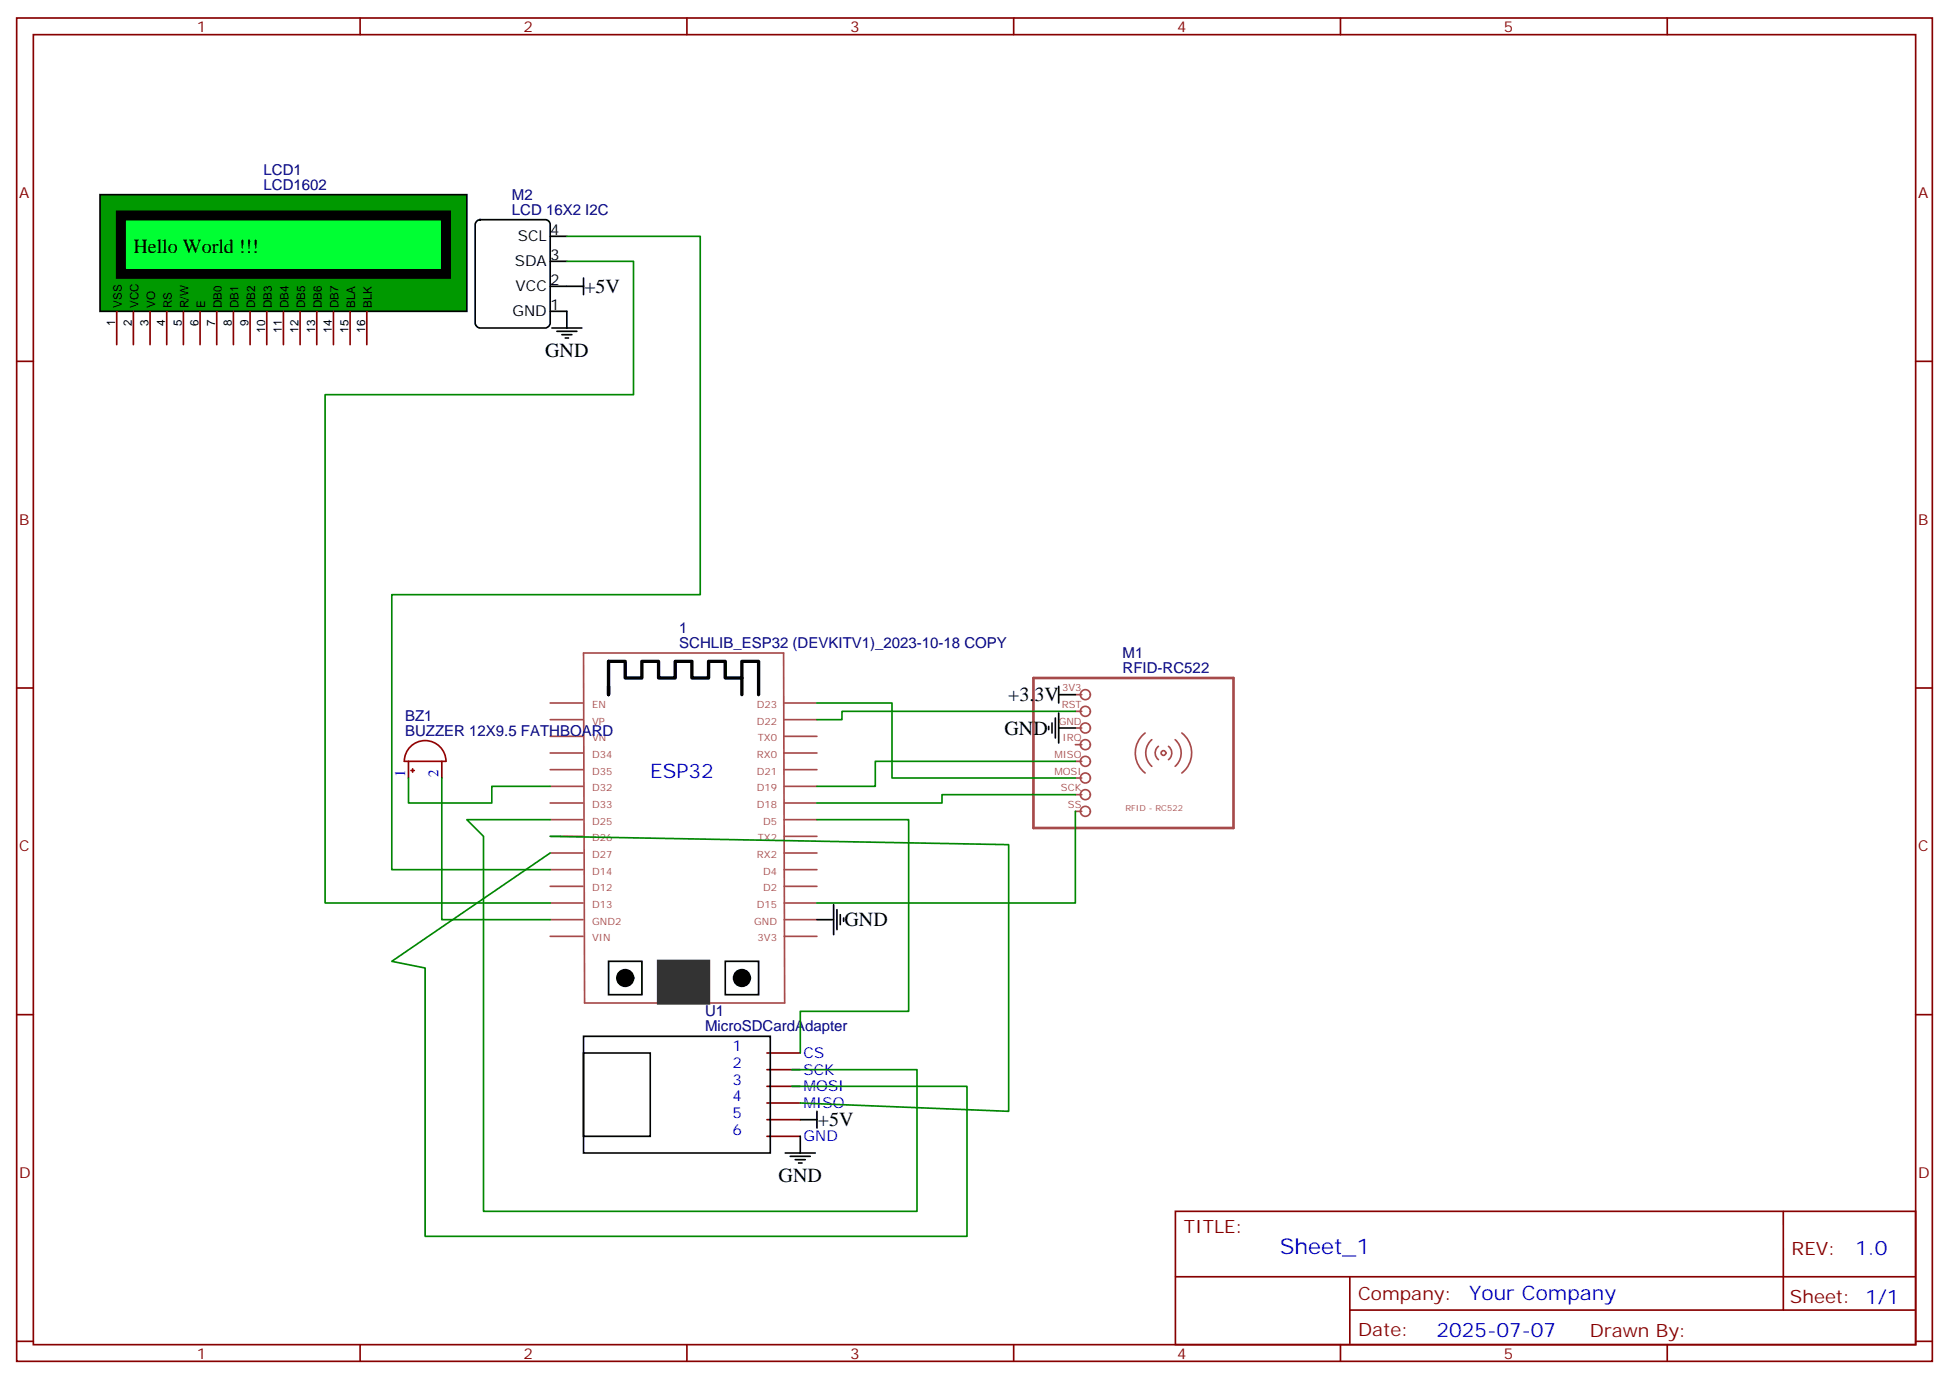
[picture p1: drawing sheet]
<svg xmlns="http://www.w3.org/2000/svg" width="412mm" height="292mm" viewBox="0 0 412 292" stroke-linecap="round" stroke-linejoin="round" font-family="sans-serif">
<g fill="none" stroke="#870000" stroke-width=".35">
<path d="M3.5 3.8h405.4v284.3h-405.4zM7.1 7.3h398.2v277.3h-398.2zM76.2 3.8v3.5M145.3 3.8v3.5M214.5 3.8v3.5M283.6 3.8v3.5M352.8 3.8v3.5M3.5 76.5h3.6M405.3 76.5h3.6M3.5 145.6h3.6M405.3 145.6h3.6M86.4 161.1v3.6"/>
<path d="M93.5 161.1v3.6M3.5 214.8h3.6M405.3 214.8h3.6M162.3 222.9h7M162.3 226.4h7M162.3 229.9h7M162.3 233.5h7M162.3 237h7M162.3 240.5h7M248.7 256.4h156.6v28.2h-156.6zM377.3 256.4v20.9M248.7 270.2h156.5"/>
<path d="M285.6 277.3h119.6M285.6 270.2v14.2M3.5 283.9h3.6M76.2 284.6v3.5M145.3 284.6v3.5M214.5 284.6v3.5M283.6 284.6v3.5M352.8 284.6v3.5M405.3 283.9h3.6"/>
</g>
<g fill="none" stroke="#a64a4a" stroke-width=".35">
<path d="M123.5 138.2h42.3l.2 74.1h-42.3zM116.4 159.4h7M116.4 155.9h7M116.4 152.3h7M116.4 148.8h7M165.9 159.4h7M165.9 155.9h7M165.9 152.3h7M165.9 148.8h7M227.5 147h1.4M227.5 150.6h1.4M227.5 154.1h1.4"/>
<path d="M227.5 157.6h1.4M242.3 155.2a5.3 5.3 0 0 0 0 8.4M243.7 156.6a3.7 3.7 0 0 0 0 5.6M245.1 158a1.76 1.76 0 0 0 0 2.8M247.2 158a1.76 1.76 0 0 1 0 2.8M248.7 156.6a3.7 3.7 0 0 1 0 5.6M250.1 155.2a5.3 5.3 0 0 1 0 8.4M116.4 177h7M116.4 173.5h7M116.4 170h7M116.4 166.4h7M116.4 162.9h7"/>
<path d="M165.9 177h7M165.9 173.5h7M165.9 170h7M165.9 166.4h7M165.9 162.9h7M227.5 161.1h1.4M227.5 164.7h1.4M227.5 168.2h1.4M227.5 171.7h1.4M116.4 198.2h7M116.4 194.7h7M116.4 191.1h7"/>
<path d="M116.4 187.6h7M116.4 184.1h7M116.4 180.6h7M165.9 198.2h7M165.9 194.7h7M165.9 191.1h7M165.9 187.6h7M165.9 184.1h7M165.9 180.6h7"/>
<circle cx="229.7" cy="157.6" r="1.06"/>
<circle cx="229.7" cy="147" r="1.06"/>
<circle cx="229.7" cy="154.1" r="1.06"/>
<circle cx="229.7" cy="150.6" r="1.06"/>
<circle cx="246.2" cy="159.4" r=".5"/>
<circle cx="229.7" cy="171.7" r="1.06"/>
<circle cx="229.7" cy="168.2" r="1.06"/>
<circle cx="229.7" cy="161.1" r="1.06"/>
<circle cx="229.7" cy="164.7" r="1.06"/>
</g>
<path d="M139.3 203.5h10.6v8.8h-10.6z" fill="#333" stroke="#333" stroke-width=".71"/>
<path d="M123.5 219.4h39.5v24.7h-39.5zM128.8 203.5h7v7h-7zM153.5 203.5h7v7h-7zM123.5 222.9h14.1v17.6h-14.1z" fill="none" stroke="#000" stroke-width=".35"/>
<g fill="#000" stroke="#000" stroke-width=".35">
<circle cx="132.3" cy="207" r="1.76"/>
<circle cx="157" cy="207" r="1.76"/>
</g>
<path d="M128.8 145.3v1.7v-7h3.5v3.5h3.5v-3.5h3.5v3.5h3.6v-3.5h3.5v3.5h3.5v-3.5h3.6v3.5h3.5v-3.5h3.5v7M157 143.5v3.5" fill="none" stroke="#000" stroke-width=".71"/>
<path d="M218.7 143.5h42.3v31.8h-42.3z" fill="none" stroke="#a64a4a" stroke-width=".56"/>
<path d="M87.1 157.8a4.4 4.4 0 0 1 4.7-.6 4.4 4.4 0 0 1 2.6 3.9h-8.9a4.4 4.4 0 0 1 1.6-3.3zM87 163.1h.7M87.3 162.7v.7" fill="none" stroke="#a10000" stroke-width=".35"/>
<path d="M21.2 41.2h77.6v24.7h-77.6z" fill="#090" stroke="#000" stroke-width=".35"/>
<g fill="none" stroke="#870000" stroke-width=".35">
<path d="M24.7 65.9v7.1M28.2 65.9v7.1M31.7 65.9v7.1M35.3 65.9v7.1M38.8 65.9v7.1M42.3 65.9v7.1M45.9 65.9v7.1M49.4 65.9v7.1M52.9 65.9v7.1M56.4 65.9v7.1M60 65.9v7.1M63.5 65.9v7.1"/>
<path d="M67 65.9v7.1M70.6 65.9v7.1M74.1 65.9v7.1M77.6 65.9v7.1"/>
</g>
<path d="M24.7 44.7h70.5v14.1h-70.5z" fill="#000" stroke="#000" stroke-width=".35"/>
<path d="M26.5 46.5h67v10.6h-67z" fill="none" stroke="#000" stroke-width=".35"/>
<path d="M26.5 46.5h67v10.6h-67z" fill="#0f3" stroke="#000" stroke-width=".35"/>
<g fill="none" stroke="#000" stroke-width=".35">
<path d="M100.8 46.9l.8-.4h13.8a1.06 1.06 0 0 1 1 1.1v20.8a1.13 1.13 0 0 1-1 1h-13.8a1.13 1.13 0 0 1-1.1-1v-20.8zM116.4 55.3h3.5M116.4 50h3.5M123.5 58.8v3.6M116.4 65.9h3.5v3.5M116.4 60.6h7.1M116.8 69.4h6.3M117.8 70.1h4.3M118.9 70.8h2.1M119.6 71.5h.7M221.9 153.7v.7M222.6 153v2.2"/>
<path d="M223.3 152v4.2M224 154.1h3.5M224 145.3v3.5M224 150.9v6.4M224 147h3.5M172.9 194.7h3.5M176.4 191.5v6.3M177.1 192.5v4.3M177.8 193.6v2.1M178.5 194.3v.7M169.3 237h3.6M172.9 235.2v3.6"/>
<path d="M166.2 244.1h6.3M167.2 244.8h4.2M168.3 245.5h2.1M169 246.2h.7M169.3 240.5v3.6"/>
</g>
<g fill="none" stroke="#008700" stroke-width=".35">
<path d="M119.9 55.3h14.2v28.2h-65.3v107.6h47.6M119.9 50h28.3v75.9h-65.3v58.2h33.5M172.9 148.8h15.8v15.9h38.8M227.5 150.6h-49.3v1.7h-5.3M86.4 164.7v5.3h17.7v-3.6h12.3M93.5 164.7v30h22.9M116.4 173.5h-17.6l3.5 3.5v79.4h91.7v-30h-26.4M116.4 177l97 1.8v56.4l-44.1-1.7M172.9 173.5h19.4v40.6h-23v8.8M227.5 161.1h-42.3v5.3h-12.3M227.5 168.2h-28.2v1.8h-26.4M227.5 171.7v19.4h-54.6"/>
<path d="M116.4 180.6l-33.5 22.9 7.1 1.4v56.8h114.6v-31.8h-37"/>
</g>
<text font-size="4.6" fill="#00f" x="270.8" y="265.4">Sheet_1</text>
<g font-size="4.2">
<text x="28.2" y="53.6">Hello World !!!</text>
<text x="123.6" y="62">+5V</text>
<text x="115.4" y="75.5">GND</text>
<text x="213.3" y="148.5">+3.3V</text>
<text x="212.5" y="155.5">GND</text>
<text x="178.7" y="196.1">GND</text>
<text x="173" y="238.4">+5V</text>
<text x="164.7" y="250.1">GND</text>
</g>
<g font-size="4.2" fill="#00f">
<text x="137.6" y="164.7">ESP32</text>
<text x="392.5" y="265.7">1.0</text>
<text x="310.9" y="275.2">Your Company</text>
<text x="304" y="283">2025-07-07</text>
</g>
<g font-size="3.9" fill="#800">
<text x="250.5" y="261">TITLE:</text>
<text x="379.1" y="265.7">REV:</text>
<text x="287.4" y="275.2">Company:</text>
<text x="378.7" y="275.8">Sheet: 1/1</text>
<text x="287.4" y="282.9">Date:</text>
<text x="336.4" y="282.9">Drawn By:</text>
</g>
<g font-size="3.2" fill="#800">
<text x="41.6" y="6.8">1</text>
<text x="110.8" y="6.8">2</text>
<text x="179.9" y="6.8">3</text>
<text x="249.1" y="6.8">4</text>
<text x="318.2" y="6.8">5</text>
<text x="4.1" y="41.9">A</text>
<text x="405.9" y="41.9">A</text>
<text x="4.1" y="111.1">B</text>
<text x="405.9" y="111.1">B</text>
<text x="4.1" y="180.2">C</text>
<text x="405.9" y="180.2">C</text>
<text x="4.1" y="249.3">D</text>
<text x="405.9" y="249.3">D</text>
<text x="41.6" y="287.6">1</text>
<text x="110.8" y="287.6">2</text>
<text x="179.9" y="287.6">3</text>
<text x="249.1" y="287.6">4</text>
<text x="318.2" y="287.6">5</text>
</g>
<g font-size="3.2" fill="#000080">
<text x="55.8" y="40.1">LCD1602</text>
<text x="55.8" y="37">LCD1</text>
<text x="108.3" y="45.4">LCD 16X2 I2C</text>
<text x="108.3" y="42.3">M2</text>
<text x="143.7" y="137.2">SCHLIB_ESP32 (DEVKITV1)_2023-10-18 COPY</text>
<text x="143.7" y="134">1</text>
<text x="237.5" y="142.5">RFID-RC522</text>
<text x="237.5" y="139.3">M1</text>
<text x="85.7" y="155.7">BUZZER 12X9.5 FATHBOARD</text>
<text x="85.7" y="152.5">BZ1</text>
<text x="149.2" y="214.9">U1</text>
<text x="149.2" y="218.1">MicroSDCardAdapter</text>
</g>
<g font-size="3.2">
<text x="109.6" y="51.1">SCL</text>
<text x="116.4" y="49.7">4</text>
<text x="108.9" y="56.4">SDA</text>
<text x="116.4" y="55">3</text>
<text x="109.1" y="61.7">VCC</text>
<text x="116.4" y="65.5">1</text>
<text x="116.4" y="60.3">2</text>
<text x="108.4" y="67">GND</text>
</g>
<g font-size="3.2" fill="#00f">
<text x="85.7" y="164.5" transform="rotate(-90 85.7 164.5)">1</text>
<text x="92.8" y="164.5" transform="rotate(-90 92.8 164.5)">2</text>
<text x="155" y="222.5">1</text>
<text x="155" y="226.1">2</text>
<text x="170" y="223.9">CS</text>
<text x="170" y="227.5">SCK</text>
<text x="155" y="229.6">3</text>
<text x="155" y="233.1">4</text>
<text x="170" y="231">MOSI</text>
<text x="155" y="236.6">5</text>
<text x="170" y="234.5">MISO</text>
<text x="155" y="240.2">6</text>
<text x="170" y="241.6">GND</text>
</g>
<g font-size="2.5">
<text x="25.8" y="65.2" transform="rotate(-90 25.8 65.2)">VSS</text>
<text x="29.3" y="65.2" transform="rotate(-90 29.3 65.2)">VCC</text>
<text x="32.8" y="65.2" transform="rotate(-90 32.8 65.2)">VO</text>
<text x="36.3" y="65.2" transform="rotate(-90 36.3 65.2)">RS</text>
<text x="39.9" y="65.2" transform="rotate(-90 39.9 65.2)">R/W</text>
<text x="43.4" y="65.2" transform="rotate(-90 43.4 65.2)">E</text>
<text x="46.9" y="65.2" transform="rotate(-90 46.9 65.2)">DB0</text>
<text x="50.4" y="65.2" transform="rotate(-90 50.4 65.2)">DB1</text>
<text x="54" y="65.2" transform="rotate(-90 54 65.2)">DB2</text>
<text x="57.5" y="65.2" transform="rotate(-90 57.5 65.2)">DB3</text>
<text x="61" y="65.2" transform="rotate(-90 61 65.2)">DB4</text>
<text x="64.6" y="65.2" transform="rotate(-90 64.6 65.2)">DB5</text>
<text x="68.1" y="65.2" transform="rotate(-90 68.1 65.2)">DB6</text>
<text x="71.6" y="65.2" transform="rotate(-90 71.6 65.2)">DB7</text>
<text x="75.1" y="65.2" transform="rotate(-90 75.1 65.2)">BLA</text>
<text x="78.7" y="65.2" transform="rotate(-90 78.7 65.2)">BLK</text>
<text x="24.3" y="69" transform="rotate(-90 24.3 69)">1</text>
<text x="27.9" y="69" transform="rotate(-90 27.9 69)">2</text>
<text x="31.4" y="69" transform="rotate(-90 31.4 69)">3</text>
<text x="34.9" y="69" transform="rotate(-90 34.9 69)">4</text>
<text x="38.5" y="69" transform="rotate(-90 38.5 69)">5</text>
<text x="42" y="69" transform="rotate(-90 42 69)">6</text>
<text x="45.5" y="69" transform="rotate(-90 45.5 69)">7</text>
<text x="49" y="69" transform="rotate(-90 49 69)">8</text>
<text x="52.6" y="69" transform="rotate(-90 52.6 69)">9</text>
<text x="56.1" y="70.4" transform="rotate(-90 56.1 70.4)">10</text>
<text x="59.6" y="70.4" transform="rotate(-90 59.6 70.4)">11</text>
<text x="63.1" y="70.4" transform="rotate(-90 63.1 70.4)">12</text>
<text x="66.7" y="70.4" transform="rotate(-90 66.7 70.4)">13</text>
<text x="70.2" y="70.4" transform="rotate(-90 70.2 70.4)">14</text>
<text x="73.7" y="70.4" transform="rotate(-90 73.7 70.4)">15</text>
<text x="77.3" y="70.4" transform="rotate(-90 77.3 70.4)">16</text>
</g>
<g font-size="2.1" fill="#a54b4b">
<text x="125.3" y="149.8">EN</text>
<text x="160.1" y="149.8">D23</text>
<text x="224.7" y="149.9">RST</text>
<text x="224.7" y="146.3">3V3</text>
<text x="125.3" y="153.4">VP</text>
<text x="160.1" y="153.4">D22</text>
<text x="224" y="153.4">GND</text>
<text x="125.3" y="160.4">D34</text>
<text x="125.3" y="156.9">VN</text>
<text x="160.2" y="160.4">RX0</text>
<text x="160.3" y="156.9">TX0</text>
<text x="223.1" y="160.5">MISO</text>
<text x="224.8" y="156.9">IRQ</text>
<text x="125.3" y="167.5">D32</text>
<text x="125.3" y="164">D35</text>
<text x="160.1" y="167.5">D19</text>
<text x="160.1" y="164">D21</text>
<text x="223.1" y="164">MOSI</text>
<text x="224.5" y="167.5">SCK</text>
<text x="125.3" y="171">D33</text>
<text x="160.1" y="171">D18</text>
<text x="226" y="171">SS</text>
<text x="125.3" y="178.1">D26</text>
<text x="125.3" y="174.5">D25</text>
<text x="160.3" y="178.1">TX2</text>
<text x="161.5" y="174.5">D5</text>
<text x="125.3" y="185.1">D14</text>
<text x="125.3" y="181.6">D27</text>
<text x="160.2" y="181.6">RX2</text>
<text x="161.5" y="185.1">D4</text>
<text x="125.3" y="188.6">D12</text>
<text x="161.5" y="188.6">D2</text>
<text x="125.3" y="195.7">GND2</text>
<text x="125.3" y="192.2">D13</text>
<text x="159.6" y="195.7">GND</text>
<text x="160.1" y="192.2">D15</text>
<text x="125.3" y="199.2">VIN</text>
<text x="160.3" y="199.2">3V3</text>
</g>
<text font-size="1.8" fill="#a54b4b" x="238.1" y="171.7">RFID - RC522</text>
</svg>
